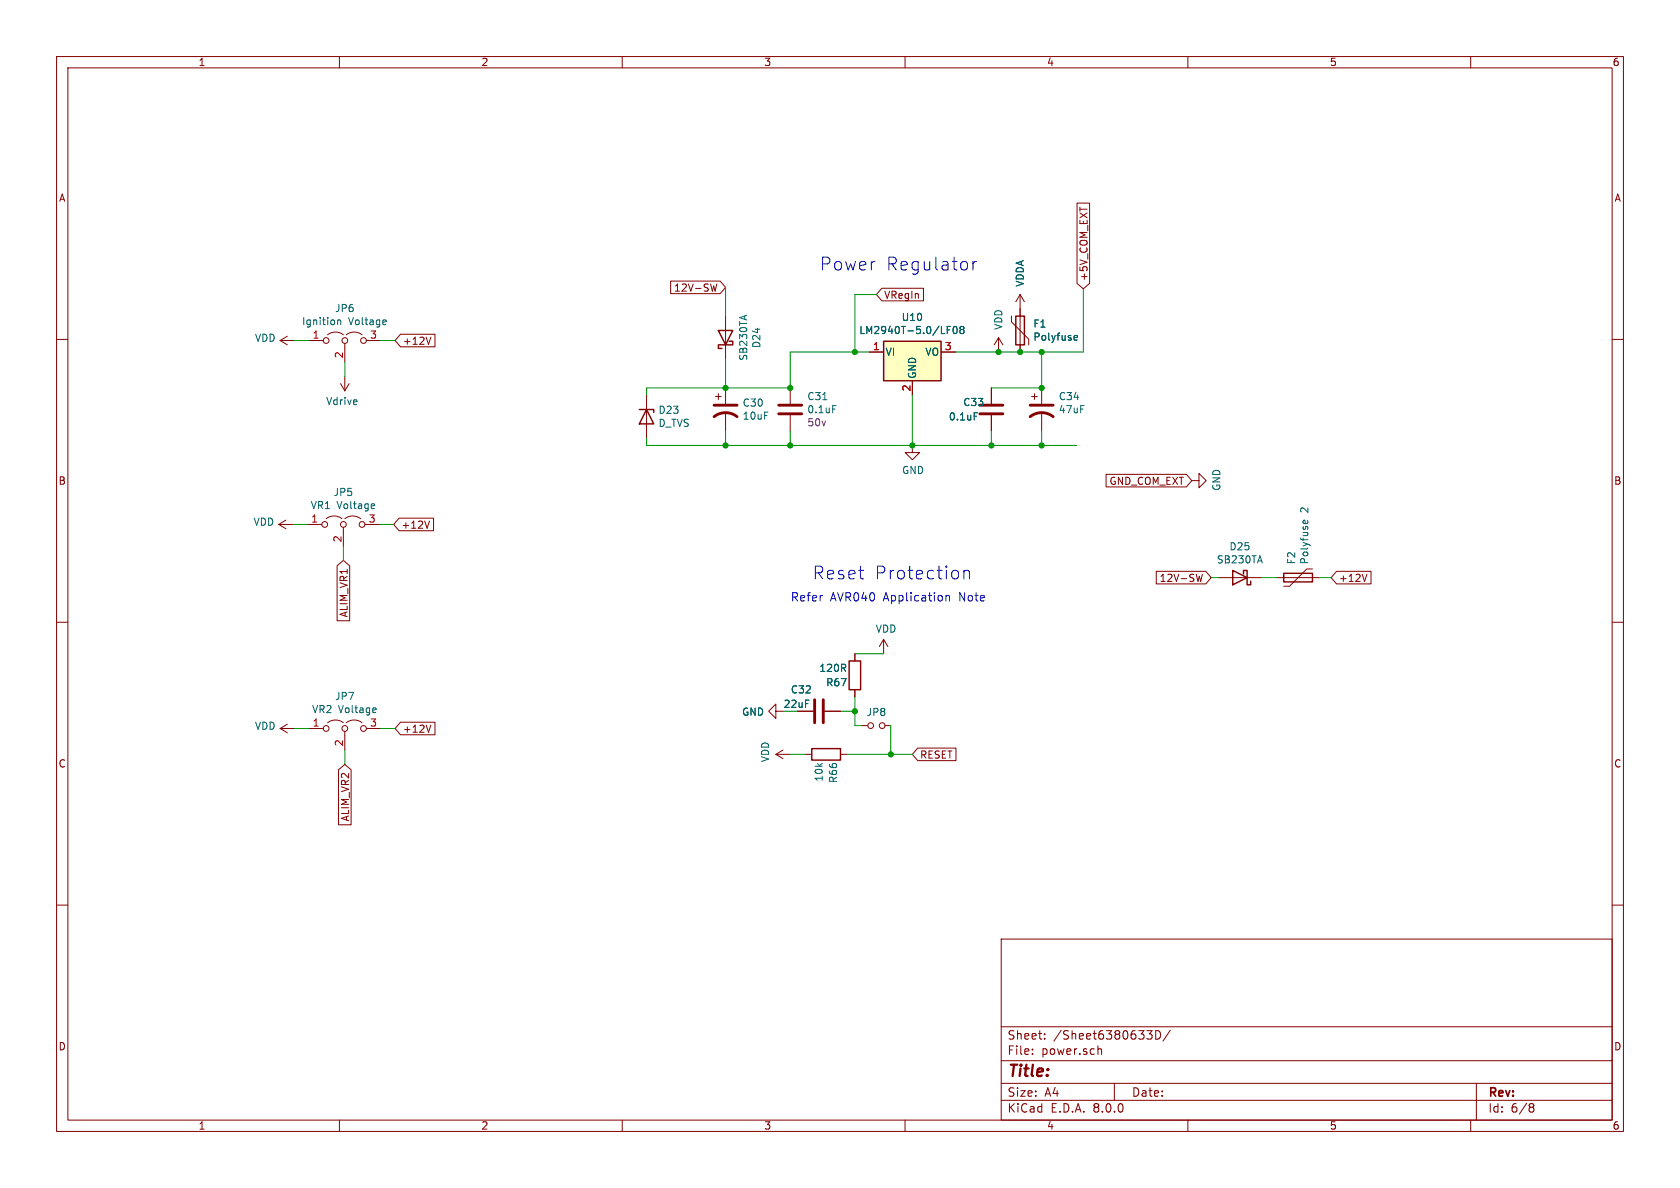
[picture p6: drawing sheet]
EESchema Schematic File Version 4
EELAYER 30 0
EELAYER END
$Descr A4 11693 8268
encoding utf-8
Sheet 5 8
Title ""
Date ""
Rev ""
Comp ""
Comment1 ""
Comment2 ""
Comment3 ""
Comment4 ""
$EndDescr
$Comp
L Device:C C31
U 1 1
P 5500 2850
F 0 "C31" H 5615 2941 50  0000 L CNN
F 1 "0.1uF" H 5615 2850 50  0000 L CNN
F 2 "Capacitor_THT:C_Disc_D5.0mm_W2.5mm_P2.50mm" H 5538 2700 50  0001 C CNN
F 3 "~" H 5500 2850 50  0001 C CNN
F 4 "50v" H 5615 2759 50  0000 L CNN "Voltage"
F 5 "445-180563-1-ND" H 0   0   50  0001 C CNN "Digikey Part Number"
F 6 "TDK" H 0   0   50  0001 C CNN "Manufacturer_Name"
F 7 "FG18X7R1H104KNT06" H 0   0   50  0001 C CNN "Manufacturer_Part_Number"
F 8 "https://www.digikey.com.au/product-detail/en/tdk-corporation/FA18X8R1E104KNU06/445-180563-1-ND/9560689" H 0   0   50  0001 C CNN "URL"
	1    5500 2850
	1    0    0    -1  
$EndComp
$Comp
L Device:CP1 C30
U 1 1
P 5050 2850
F 0 "C30" H 5165 2896 50  0000 L CNN
F 1 "10uF" H 5165 2805 50  0000 L CNN
F 2 "Capacitor_THT:CP_Radial_D5.0mm_P2.00mm" H 5050 2850 50  0001 C CNN
F 3 "" H 5050 2850 50  0001 C CNN
F 4 "50v" H 5050 2850 50  0001 C CNN "Voltage"
F 5 "P10316-ND" H 0   0   50  0001 C CNN "Digikey Part Number"
F 6 "Panasonic" H 0   0   50  0001 C CNN "Manufacturer_Name"
F 7 "EEU-FC1H100L" H 0   0   50  0001 C CNN "Manufacturer_Part_Number"
F 8 "https://www.digikey.com.au/product-detail/en/panasonic-electronic-components/EEU-FC1H100L/P10316-ND/266325" H 0   0   50  0001 C CNN "URL"
	1    5050 2850
	1    0    0    -1  
$EndComp
Wire Wire Line
	4500 2700 5050 2700
Wire Wire Line
	5050 2700 5500 2700
Connection ~ 5050 2700
$Comp
L Device:D_Schottky D24
U 1 1
P 5050 2350
F 0 "D24" H 5050 2134 50  0000 C CNN
F 1 "SB230TA" H 5050 2225 50  0000 C CNN
F 2 "Diode_THT:D_DO-15_P10.16mm_Horizontal" H 5050 2350 50  0001 C CNN
F 3 "https://www.mouser.com/datasheet/2/115/ds13002-60388.pdf" H 5050 2350 50  0001 C CNN
F 4 "1655-1518-1-ND" H -650 -100 50  0001 C CNN "Digikey Part Number"
F 5 "SMC" H -650 -100 50  0001 C CNN "Manufacturer_Name"
F 6 "SB230TA" H -650 -100 50  0001 C CNN "Manufacturer_Part_Number"
F 7 "https://www.digikey.com.au/product-detail/en/smc-diode-solutions/SB230TA/1655-1518-1-ND/6022963" H -650 -100 50  0001 C CNN "URL"
	1    5050 2350
	0    -1   -1   0   
$EndComp
Wire Wire Line
	5500 2700 5500 2450
Connection ~ 5500 2700
Text GLabel 6100 2050 2    50   Input ~ 0
VRegIn
Wire Wire Line
	6050 2450 5950 2450
$Comp
L Device:C C33
U 1 1
P 6900 2850
F 0 "C33" H 6700 2900 50  0000 L CNN
F 1 "0.1uF" H 6600 2800 50  0000 L CNN
F 2 "Capacitor_THT:C_Disc_D5.0mm_W2.5mm_P2.50mm" H 6938 2700 50  0001 C CNN
F 3 "~" H 6900 2850 50  0001 C CNN
F 4 "445-180563-1-ND" H 0   0   50  0001 C CNN "Digikey Part Number"
F 5 "TDK" H 0   0   50  0001 C CNN "Manufacturer_Name"
F 6 "FG18X7R1H104KNT06" H 0   0   50  0001 C CNN "Manufacturer_Part_Number"
F 7 "https://www.digikey.com.au/product-detail/en/tdk-corporation/FA18X8R1E104KNU06/445-180563-1-ND/9560689" H 0   0   50  0001 C CNN "URL"
	1    6900 2850
	1    0    0    -1  
$EndComp
$Comp
L Device:CP1 C34
U 1 1
P 7250 2850
F 0 "C34" H 7365 2941 50  0000 L CNN
F 1 "47uF" H 7365 2850 50  0000 L CNN
F 2 "Capacitor_THT:CP_Radial_D8.0mm_P5.00mm" H 7250 2850 50  0001 C CNN
F 3 "" H 7250 2850 50  0001 C CNN
F 4 "" H 7365 2759 50  0000 L CNN "Voltage"
F 5 "P19658CT-ND" H 0   0   50  0001 C CNN "Digikey Part Number"
F 6 "Panasonic" H 0   0   50  0001 C CNN "Manufacturer_Name"
F 7 "EEU-FC1H470B" H 0   0   50  0001 C CNN "Manufacturer_Part_Number"
F 8 "" H 0   0   50  0001 C CNN "URL"
	1    7250 2850
	1    0    0    -1  
$EndComp
Wire Wire Line
	6900 2700 7250 2700
Connection ~ 7250 2700
Wire Wire Line
	6650 2450 6950 2450
Wire Wire Line
	7250 2450 7250 2700
$Comp
L power:GND #PWR0170
U 1 1
P 6350 3100
F 0 "#PWR0170" H 6350 2850 50  0001 C CNN
F 1 "GND" H 6355 2927 50  0000 C CNN
F 2 "" H 6350 3100 50  0001 C CNN
F 3 "" H 6350 3100 50  0001 C CNN
	1    6350 3100
	1    0    0    -1  
$EndComp
Wire Wire Line
	4500 3100 5050 3100
Wire Wire Line
	5050 3000 5050 3100
Connection ~ 5050 3100
Wire Wire Line
	5050 3100 5500 3100
Wire Wire Line
	5500 3000 5500 3100
Connection ~ 5500 3100
Wire Wire Line
	5500 3100 6350 3100
Connection ~ 6350 3100
Wire Wire Line
	7250 3000 7250 3100
Connection ~ 7250 3100
Wire Wire Line
	7250 3100 6900 3100
Wire Wire Line
	6900 3000 6900 3100
Connection ~ 6900 3100
Wire Wire Line
	6900 3100 6350 3100
Text Notes 5700 1900 0    89   ~ 0
Power Regulator
Text GLabel 5050 2000 0    50   Input ~ 0
12V-SW
Text Notes 5650 4050 0    89   ~ 0
Reset Protection
Text Notes 5500 4200 0    58   ~ 0
Refer AVR040 Application Note
$Comp
L Device:C C32
U 1 1
P 5700 4950
F 0 "C32" V 5550 4750 50  0000 L CNN
F 1 "22uF" V 5650 4700 50  0000 L CNN
F 2 "Capacitor_THT:C_Disc_D5.0mm_W2.5mm_P2.50mm" H 5738 4800 50  0001 C CNN
F 3 "" H 5700 4950 50  0001 C CNN
F 4 "" H 0   0   50  0001 C CNN "Digikey Part Number"
F 5 "TDK" H 0   0   50  0001 C CNN "Manufacturer_Name"
F 6 "FG11X7R1C226MRT06" H 0   0   50  0001 C CNN "Manufacturer_Part_Number"
F 7 "" H 0   0   50  0001 C CNN "URL"
	1    5700 4950
	0    1    1    0   
$EndComp
$Comp
L Device:R R67
U 1 1
P 5950 4700
F 0 "R67" H 6000 4750 50  0000 L CNN
F 1 "120R" H 6000 4650 50  0000 L CNN
F 2 "Resistor_THT:R_Axial_DIN0204_L3.6mm_D1.6mm_P5.08mm_Horizontal" V 5880 4700 50  0001 C CNN
F 3 "~" H 5950 4700 50  0001 C CNN
F 4 "BC3453CT-ND" H 0   0   50  0001 C CNN "Digikey Part Number"
F 5 "Vishay" H 0   0   50  0001 C CNN "Manufacturer_Name"
F 6 "MF0204FTE52-120R" H 0   0   50  0001 C CNN "Manufacturer_Part_Number"
F 7 "" H 0   0   50  0001 C CNN "URL"
	1    5950 4700
	-1   0    0    1   
$EndComp
$Comp
L power:VDD #PWR0171
U 1 1
P 6150 4550
F 0 "#PWR0171" H 6150 4400 50  0001 C CNN
F 1 "VDD" H 6167 4723 50  0000 C CNN
F 2 "" H 6150 4550 50  0001 C CNN
F 3 "" H 6150 4550 50  0001 C CNN
	1    6150 4550
	1    0    0    -1  
$EndComp
$Comp
L power:GND #PWR0172
U 1 1
P 5450 4950
F 0 "#PWR0172" H 5450 4700 50  0001 C CNN
F 1 "GND" V 5455 4822 50  0000 R CNN
F 2 "" H 5450 4950 50  0001 C CNN
F 3 "" H 5450 4950 50  0001 C CNN
	1    5450 4950
	0    1    1    0   
$EndComp
Wire Wire Line
	5450 4950 5550 4950
Wire Wire Line
	5950 5050 5950 4950
Wire Wire Line
	5850 4950 5950 4950
Connection ~ 5950 4950
Wire Wire Line
	5950 4950 5950 4850
Wire Wire Line
	5950 4550 6150 4550
Text GLabel 6350 5250 2    50   Input ~ 0
RESET
Wire Wire Line
	5950 5050 6000 5050
$Comp
L Device:R R66
U 1 1
P 5750 5250
F 0 "R66" H 5800 5300 50  0000 L CNN
F 1 "10k" H 5800 5200 50  0000 L CNN
F 2 "Resistor_THT:R_Axial_DIN0204_L3.6mm_D1.6mm_P5.08mm_Horizontal" V 5680 5250 50  0001 C CNN
F 3 "~" H 5750 5250 50  0001 C CNN
F 4 "BC10.0KXCT-ND" H 0   0   50  0001 C CNN "Digikey Part Number"
F 5 "Vishay" H 0   0   50  0001 C CNN "Manufacturer_Name"
F 6 "MFR-12FTF52-10K" H 0   0   50  0001 C CNN "Manufacturer_Part_Number"
F 7 "https://www.digikey.com.au/product-detail/en/vishay-beyschlag-draloric-bc-components/MBA02040C1002FRP00/BC10-0KXCT-ND/336866" H 0   0   50  0001 C CNN "URL"
	1    5750 5250
	0    1    1    0   
$EndComp
Wire Wire Line
	5900 5250 6200 5250
$Comp
L power:VDD #PWR0173
U 1 1
P 5500 5250
F 0 "#PWR0173" H 5500 5100 50  0001 C CNN
F 1 "VDD" H 5517 5423 50  0000 C CNN
F 2 "" H 5500 5250 50  0001 C CNN
F 3 "" H 5500 5250 50  0001 C CNN
	1    5500 5250
	0    -1   -1   0   
$EndComp
Wire Wire Line
	5500 5250 5600 5250
$Comp
L Regulator_Linear:LM2937xS U10
U 1 1
P 6350 2450
F 0 "U10" H 6350 2692 50  0000 C CNN
F 1 "LM2940T-5.0/LF08" H 6350 2601 50  0000 C CNN
F 2 "Package_TO_SOT_SMD:TO-263-3_TabPin4" H 6350 2675 50  0001 C CIN
F 3 "" H 6350 2400 50  0001 C CNN
F 4 "" H 6350 2450 50  0001 C CNN "TR PN"
F 5 "" H 6350 2450 50  0001 C CNN "Tube PN"
F 6 "NCV7805BTGOS-ND" H 0   0   50  0001 C CNN "Digikey Part Number"
F 7 "ON Semi" H 0   0   50  0001 C CNN "Manufacturer_Name"
F 8 "LM2940T-5.0/LF08" H 0   0   50  0001 C CNN "Manufacturer_Part_Number"
F 9 "https://www.digikey.com.au/product-detail/en/on-semiconductor/NCV7805BTG/NCV7805BTGOS-ND/921437" H 0   0   50  0001 C CNN "URL"
	1    6350 2450
	1    0    0    -1  
$EndComp
Connection ~ 6950 2450
Wire Wire Line
	6950 2450 7100 2450
Wire Wire Line
	6350 2750 6350 3100
Wire Wire Line
	5950 2050 5950 2450
Connection ~ 5950 2450
Wire Wire Line
	6100 2050 5950 2050
$Comp
L power:VDDA #PWR0174
U 1 1
P 7100 2150
F 0 "#PWR0174" H 7100 2000 50  0001 C CNN
F 1 "VDDA" V 7100 2300 50  0000 L CNN
F 2 "" H 7100 2150 50  0001 C CNN
F 3 "" H 7100 2150 50  0001 C CNN
	1    7100 2150
	1    0    0    -1  
$EndComp
Connection ~ 7100 2450
Wire Wire Line
	7100 2450 7250 2450
$Comp
L power:VDD #PWR0175
U 1 1
P 6950 2450
F 0 "#PWR0175" H 6950 2300 50  0001 C CNN
F 1 "VDD" V 6950 2600 50  0000 L CNN
F 2 "" H 6950 2450 50  0001 C CNN
F 3 "" H 6950 2450 50  0001 C CNN
	1    6950 2450
	1    0    0    -1  
$EndComp
$Comp
L Device:Polyfuse F1
U 1 1
P 7100 2300
F 0 "F1" H 7188 2346 50  0000 L CNN
F 1 "Polyfuse" H 7188 2255 50  0000 L CNN
F 2 "Fuse:Fuse_BelFuse_0ZRE0005FF_L8.3mm_W3.8mm" H 7150 2100 50  0001 L CNN
F 3 "~" H 7100 2300 50  0001 C CNN
F 4 "507-2403-ND" H 0   0   50  0001 C CNN "Digikey Part Number"
F 5 "Bel Fuse" H 0   0   50  0001 C CNN "Manufacturer_Name"
F 6 "0ZRP0050FF1E" H 0   0   50  0001 C CNN "Manufacturer_Part_Number"
F 7 "https://www.digikey.com.au/product-detail/en/bel-fuse-inc/0ZRP0050FF1E/507-2403-ND/9468252" H 0   0   50  0001 C CNN "URL"
	1    7100 2300
	1    0    0    -1  
$EndComp
Wire Wire Line
	5050 2000 5050 2200
Wire Wire Line
	5050 2500 5050 2700
Wire Wire Line
	5500 2450 5950 2450
$Comp
L Device:D_Zener D23
U 1 1
P 4500 2900
F 0 "D23" V 4454 2979 50  0000 L CNN
F 1 "D_TVS" V 4545 2979 50  0000 L CNN
F 2 "Diode_THT:D_DO-15_P10.16mm_Horizontal" H 4500 2900 50  0001 C CNN
F 3 "" H 4500 2900 50  0001 C CNN
F 4 "F6853CT-ND" H 4500 2900 50  0001 C CNN "Digikey Part Number"
F 5 "Littelfuse" H 4500 2900 50  0001 C CNN "Manufacturer_Name"
F 6 "TP6KE47A" H 4500 2900 50  0001 C CNN "Manufacturer_Part_Number"
	1    4500 2900
	0    1    1    0   
$EndComp
Wire Wire Line
	4500 2700 4500 2750
Wire Wire Line
	4500 3100 4500 3050
$Comp
L Device:Jumper_NO_Small JP8
U 1 1
P 6100 5050
F 0 "JP8" H 6100 5143 50  0000 C CNN
F 1 "Jumper_NO_Small" H 6100 5144 50  0001 C CNN
F 2 "Connector_PinHeader_2.54mm:PinHeader_1x02_P2.54mm_Vertical" H 6100 5050 50  0001 C CNN
F 3 "~" H 6100 5050 50  0001 C CNN
F 4 "M20-9990245 " H 6100 5050 50  0001 C CNN "Manufacturer_Part_Number"
	1    6100 5050
	1    0    0    -1  
$EndComp
Wire Wire Line
	6200 5050 6200 5250
Connection ~ 6200 5250
Wire Wire Line
	6200 5250 6350 5250
$Comp
L power:VDD #PWR?
U 1 1
P 2050 2370
AR Path="/63805A3E/638BEFAB" Ref="#PWR?"  Part="1" 
AR Path="/6380633E/638BEFAB" Ref="#PWR0176"  Part="1" 
F 0 "#PWR0176" H 2050 2220 50  0001 C CNN
F 1 "VDD" V 2067 2498 50  0000 L CNN
F 2 "" H 2050 2370 50  0001 C CNN
F 3 "" H 2050 2370 50  0001 C CNN
	1    2050 2370
	0    -1   -1   0   
$EndComp
$Comp
L Jumper:Jumper_3_Open JP?
U 1 1
P 2400 2370
AR Path="/63805A3E/638BEFB5" Ref="JP?"  Part="1" 
AR Path="/6380633E/638BEFB5" Ref="JP6"  Part="1" 
F 0 "JP6" H 2400 2594 50  0000 C CNN
F 1 "Ignition Voltage" H 2400 2503 50  0000 C CNN
F 2 "Connector_PinHeader_2.54mm:PinHeader_1x03_P2.54mm_Vertical" H 2400 2370 50  0001 C CNN
F 3 "~" H 2400 2370 50  0001 C CNN
F 4 "952-2263-ND " H 2400 2370 50  0001 C CNN "Digikey Part Number"
F 5 "Harwin Inc" H 2400 2370 50  0001 C CNN "Manufacturer_Name"
F 6 "M20-9990345" H 2400 2370 50  0001 C CNN "Manufacturer_Part_Number"
F 7 "https://www.digikey.com.au/products/en?keywords=M20-9990345" H 2400 2370 50  0001 C CNN "URL"
	1    2400 2370
	1    0    0    -1  
$EndComp
$Comp
L power:Vdrive #PWR?
U 1 1
P 2400 2620
AR Path="/63805A3E/638BEFBB" Ref="#PWR?"  Part="1" 
AR Path="/6380633E/638BEFBB" Ref="#PWR0177"  Part="1" 
F 0 "#PWR0177" H 2200 2470 50  0001 C CNN
F 1 "Vdrive" H 2418 2793 50  0000 C CNN
F 2 "" H 2400 2620 50  0001 C CNN
F 3 "" H 2400 2620 50  0001 C CNN
	1    2400 2620
	-1   0    0    1   
$EndComp
Wire Wire Line
	2150 2370 2050 2370
Wire Wire Line
	2650 2370 2750 2370
Wire Wire Line
	2400 2620 2400 2520
$Comp
L power:VDD #PWR?
U 1 1
P 2040 3650
AR Path="/63805A3E/63D19E60" Ref="#PWR?"  Part="1" 
AR Path="/6380633E/63D19E60" Ref="#PWR0178"  Part="1" 
F 0 "#PWR0178" H 2040 3500 50  0001 C CNN
F 1 "VDD" V 2057 3778 50  0000 L CNN
F 2 "" H 2040 3650 50  0001 C CNN
F 3 "" H 2040 3650 50  0001 C CNN
	1    2040 3650
	0    -1   -1   0   
$EndComp
$Comp
L Jumper:Jumper_3_Open JP?
U 1 1
P 2390 3650
AR Path="/63805A3E/63D19F82" Ref="JP?"  Part="1" 
AR Path="/6380633E/63D19F82" Ref="JP5"  Part="1" 
F 0 "JP5" H 2390 3874 50  0000 C CNN
F 1 "VR1 Voltage" H 2390 3783 50  0000 C CNN
F 2 "Connector_PinHeader_2.54mm:PinHeader_1x03_P2.54mm_Vertical" H 2390 3650 50  0001 C CNN
F 3 "~" H 2390 3650 50  0001 C CNN
F 4 "952-2263-ND " H 2390 3650 50  0001 C CNN "Digikey Part Number"
F 5 "Harwin Inc" H 2390 3650 50  0001 C CNN "Manufacturer_Name"
F 6 "M20-9990345" H 2390 3650 50  0001 C CNN "Manufacturer_Part_Number"
F 7 "https://www.digikey.com.au/products/en?keywords=M20-9990345" H 2390 3650 50  0001 C CNN "URL"
	1    2390 3650
	1    0    0    -1  
$EndComp
Wire Wire Line
	2140 3650 2040 3650
Wire Wire Line
	2640 3650 2740 3650
Wire Wire Line
	2390 3900 2390 3800
$Comp
L power:VDD #PWR?
U 1 1
P 2050 5070
AR Path="/63805A3E/63D1DE03" Ref="#PWR?"  Part="1" 
AR Path="/6380633E/63D1DE03" Ref="#PWR0179"  Part="1" 
F 0 "#PWR0179" H 2050 4920 50  0001 C CNN
F 1 "VDD" V 2067 5198 50  0000 L CNN
F 2 "" H 2050 5070 50  0001 C CNN
F 3 "" H 2050 5070 50  0001 C CNN
	1    2050 5070
	0    -1   -1   0   
$EndComp
$Comp
L Jumper:Jumper_3_Open JP?
U 1 1
P 2400 5070
AR Path="/63805A3E/63D1DFDF" Ref="JP?"  Part="1" 
AR Path="/6380633E/63D1DFDF" Ref="JP7"  Part="1" 
F 0 "JP7" H 2400 5294 50  0000 C CNN
F 1 "VR2 Voltage" H 2400 5203 50  0000 C CNN
F 2 "Connector_PinHeader_2.54mm:PinHeader_1x03_P2.54mm_Vertical" H 2400 5070 50  0001 C CNN
F 3 "~" H 2400 5070 50  0001 C CNN
F 4 "952-2263-ND " H 2400 5070 50  0001 C CNN "Digikey Part Number"
F 5 "Harwin Inc" H 2400 5070 50  0001 C CNN "Manufacturer_Name"
F 6 "M20-9990345" H 2400 5070 50  0001 C CNN "Manufacturer_Part_Number"
F 7 "https://www.digikey.com.au/products/en?keywords=M20-9990345" H 2400 5070 50  0001 C CNN "URL"
	1    2400 5070
	1    0    0    -1  
$EndComp
Wire Wire Line
	2150 5070 2050 5070
Wire Wire Line
	2650 5070 2750 5070
Wire Wire Line
	2400 5320 2400 5220
Text GLabel 2390 3900 3    50   Input ~ 0
ALIM_VR1
Text GLabel 2400 5320 3    50   Input ~ 0
ALIM_VR2
Text GLabel 8430 4020 0    50   Input ~ 0
12V-SW
$Comp
L Device:D_Schottky D25
U 1 1
P 8630 4020
F 0 "D25" H 8630 3804 50  0000 C CNN
F 1 "SB230TA" H 8630 3895 50  0000 C CNN
F 2 "Diode_THT:D_DO-15_P10.16mm_Horizontal" H 8630 4020 50  0001 C CNN
F 3 "https://www.mouser.com/datasheet/2/115/ds13002-60388.pdf" H 8630 4020 50  0001 C CNN
F 4 "1655-1518-1-ND" H 2930 1570 50  0001 C CNN "Digikey Part Number"
F 5 "SMC" H 2930 1570 50  0001 C CNN "Manufacturer_Name"
F 6 "SB230TA" H 2930 1570 50  0001 C CNN "Manufacturer_Part_Number"
F 7 "https://www.digikey.com.au/product-detail/en/smc-diode-solutions/SB230TA/1655-1518-1-ND/6022963" H 2930 1570 50  0001 C CNN "URL"
	1    8630 4020
	-1   0    0    1   
$EndComp
Wire Wire Line
	8430 4020 8480 4020
Wire Wire Line
	8780 4020 8885 4020
Text GLabel 9265 4020 2    50   Input ~ 0
+12V
Wire Wire Line
	9185 4020 9265 4020
Text GLabel 2750 2370 2    50   Input ~ 0
+12V
Text GLabel 2740 3650 2    50   Input ~ 0
+12V
Text GLabel 2750 5070 2    50   Input ~ 0
+12V
$Comp
L Device:Polyfuse F2
U 1 1
P 9035 4020
F 0 "F2" H 9123 4066 50  0000 L CNN
F 1 "Polyfuse 2" H 9123 3975 50  0000 L CNN
F 2 "Fuse:Fuse_BelFuse_0ZRE0005FF_L8.3mm_W3.8mm" H 9085 3820 50  0001 L CNN
F 3 "~" H 9035 4020 50  0001 C CNN
F 4 "507-2403-ND" H 1935 1720 50  0001 C CNN "Digikey Part Number"
F 5 "Bel Fuse" H 1935 1720 50  0001 C CNN "Manufacturer_Name"
F 6 "0ZRP0075FF1E" H 1935 1720 50  0001 C CNN "Manufacturer_Part_Number"
F 7 "https://www.digikey.com.au/product-detail/en/bel-fuse-inc/0ZRP0050FF1E/507-2403-ND/9468252" H 1935 1720 50  0001 C CNN "URL"
	1    9035 4020
	0    -1   -1   0   
$EndComp
Connection ~ 7250 2450
Wire Wire Line
	7250 2450 7540 2450
Wire Wire Line
	7250 3100 7495 3100
Text GLabel 7540 2010 1    50   Input ~ 0
+5V_COM_EXT
Text GLabel 8295 3345 0    50   Input ~ 0
GND_COM_EXT
Wire Wire Line
	7540 2010 7540 2450
$Comp
L power:GND #PWR0107
U 1 1
P 8295 3345
F 0 "#PWR0107" H 8295 3095 50  0001 C CNN
F 1 "GND" H 8300 3172 50  0000 C CNN
F 2 "" H 8295 3345 50  0001 C CNN
F 3 "" H 8295 3345 50  0001 C CNN
	1    8295 3345
	0    -1   -1   0   
$EndComp
$EndSCHEMATC
